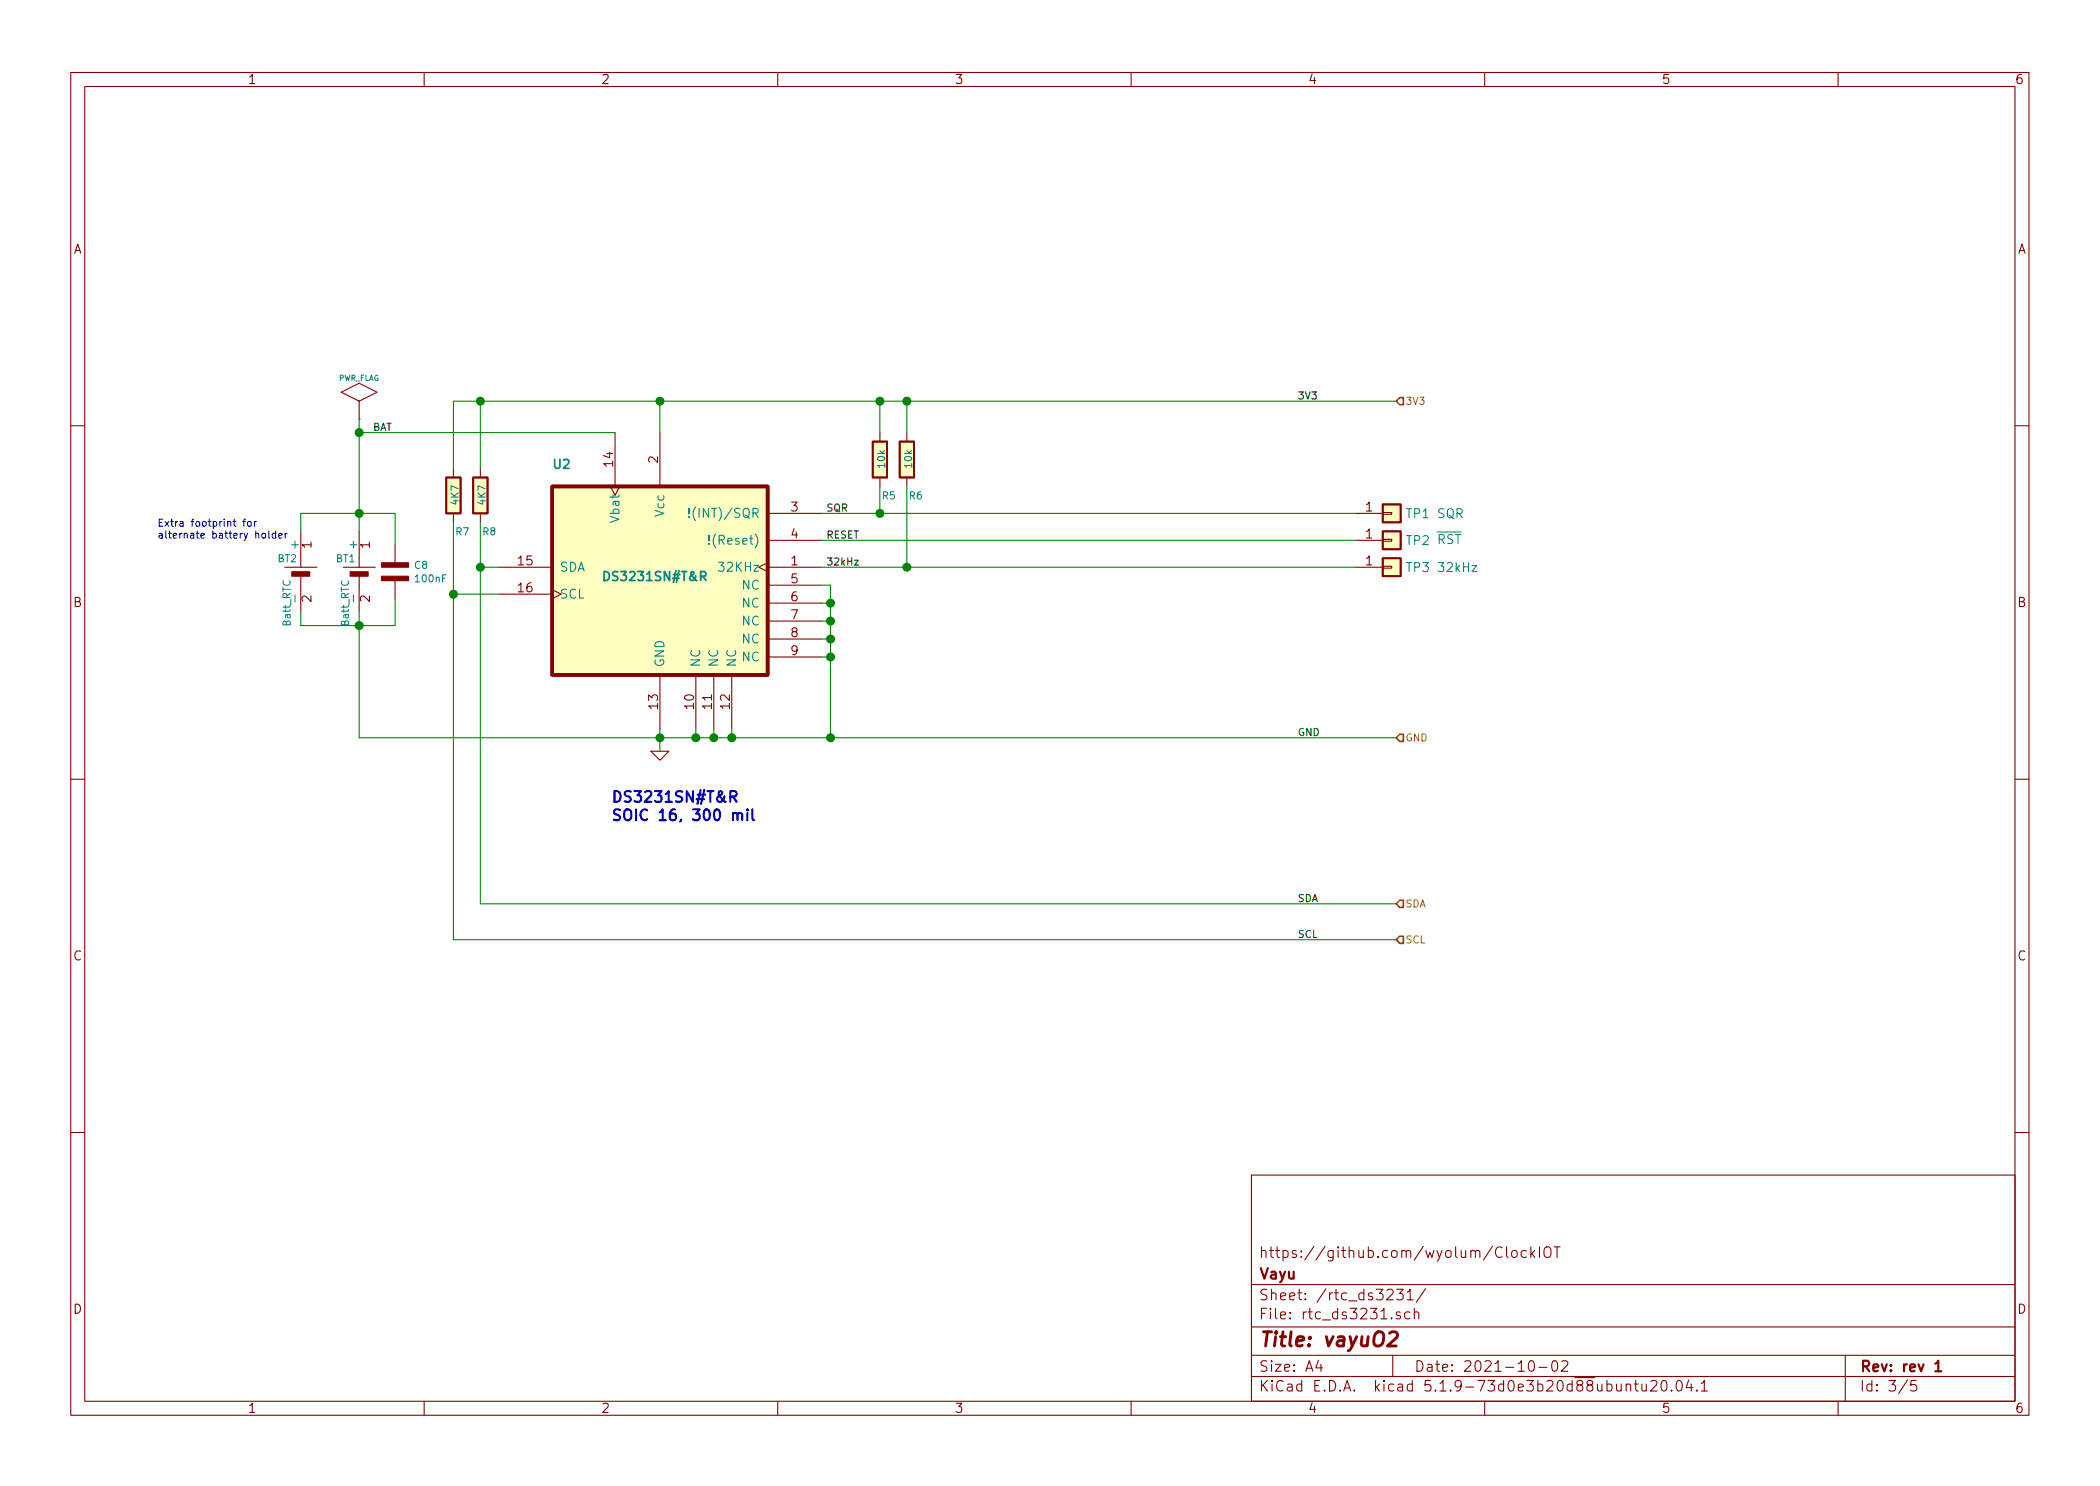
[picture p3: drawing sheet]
EESchema Schematic File Version 4
EELAYER 30 0
EELAYER END
$Descr A4 11693 8268
encoding utf-8
Sheet 3 5
Title "vayuO2"
Date "2021-10-02"
Rev "rev 1"
Comp "Vayu"
Comment1 "https://github.com/wyolum/ClockIOT"
Comment2 ""
Comment3 ""
Comment4 ""
$EndDescr
$Comp
L AA_vayuO2_symbols:R R7
U 1 1
P 2525 2750
F 0 "R7" H 2575 2550 40  0000 C CNN
F 1 "4K7" V 2532 2751 40  0000 C CNN
F 2 "AA_vayu:R_0603_1608Metric" V 2455 2750 30  0001 C CNN
F 3 "~" H 2525 2750 30  0000 C CNN
	1    2525 2750
	1    0    0    -1  
$EndComp
$Comp
L AA_vayuO2_symbols:GND #PWR01
U 1 1
P 3675 4175
F 0 "#PWR01" H 3675 4175 30  0001 C CNN
F 1 "GND" H 3675 4105 30  0001 C CNN
F 2 "" H 3675 4175 60  0000 C CNN
F 3 "" H 3675 4175 60  0000 C CNN
	1    3675 4175
	1    0    0    -1  
$EndComp
$Comp
L AA_vayuO2_symbols:R R5
U 1 1
P 4900 2550
F 0 "R5" H 4950 2350 40  0000 C CNN
F 1 "10k" V 4907 2551 40  0000 C CNN
F 2 "AA_vayu:R_0603_1608Metric" V 4830 2550 30  0001 C CNN
F 3 "~" H 4900 2550 30  0000 C CNN
	1    4900 2550
	1    0    0    -1  
$EndComp
$Comp
L AA_vayuO2_symbols:R R6
U 1 1
P 5050 2550
F 0 "R6" H 5100 2350 40  0000 C CNN
F 1 "10k" V 5057 2551 40  0000 C CNN
F 2 "AA_vayu:R_0603_1608Metric" V 4980 2550 30  0001 C CNN
F 3 "~" H 5050 2550 30  0000 C CNN
	1    5050 2550
	1    0    0    -1  
$EndComp
Text Label 4600 3000 0    40   ~ 0
RESET
$Comp
L AA_vayuO2_symbols:PWR_FLAG #FLG01
U 1 1
P 2000 2325
F 0 "#FLG01" H 2000 2595 30  0001 C CNN
F 1 "PWR_FLAG" H 2000 2555 30  0000 C CNN
F 2 "" H 2000 2325 60  0000 C CNN
F 3 "" H 2000 2325 60  0000 C CNN
	1    2000 2325
	1    0    0    -1  
$EndComp
$Comp
L AA_vayuO2_symbols:DS3231N U2
U 1 1
P 3675 3200
F 0 "U2" H 3075 3825 50  0000 L CNB
F 1 "DS3231SN#T&R" H 3350 3200 50  0000 L CNB
F 2 "AA_vayu:DS3231" H 3675 3200 60  0001 C CNN
F 3 "~" H 3675 3200 60  0000 C CNN
	1    3675 3200
	1    0    0    -1  
$EndComp
$Comp
L AA_vayuO2_symbols:R R8
U 1 1
P 2675 2750
F 0 "R8" H 2725 2550 40  0000 C CNN
F 1 "4K7" V 2682 2751 40  0000 C CNN
F 2 "AA_vayu:R_0603_1608Metric" V 2605 2750 30  0001 C CNN
F 3 "~" H 2675 2750 30  0000 C CNN
	1    2675 2750
	1    0    0    -1  
$EndComp
$Comp
L AA_vayuO2_symbols:Batt_RTC BT1
U 1 1
P 2000 3200
F 0 "BT1" V 1900 3125 40  0000 C CNN
F 1 "Batt_RTC" H 2150 3125 40  0000 C CNN
F 2 "AA_vayu:cr2032_02" H 2000 3200 60  0001 C CNN
F 3 "" H 2000 3200 60  0000 C CNN
F 4 "BU2032SM-HD-GCT-ND " H 2100 3500 60  0001 C CNN "Digikey"
	1    2000 3200
	0    1    1    0   
$EndComp
Text Label 2075 2400 0    40   ~ 0
BAT
Text Label 7225 2225 0    40   ~ 0
3V3
Text Label 7225 4100 0    40   ~ 0
GND
Wire Wire Line
	4575 3250 4625 3250
Wire Wire Line
	3675 2225 3675 2400
Connection ~ 4900 2225
Wire Wire Line
	4900 2225 4900 2400
Wire Wire Line
	2525 2225 2675 2225
Wire Wire Line
	5050 2225 5050 2400
Wire Wire Line
	2000 2325 2000 2400
Wire Wire Line
	4575 3000 7550 3000
Wire Wire Line
	4625 3250 4625 3350
Wire Wire Line
	4625 3650 4575 3650
Connection ~ 4625 3650
Wire Wire Line
	4625 3550 4575 3550
Connection ~ 4625 3550
Wire Wire Line
	4625 3450 4575 3450
Connection ~ 4625 3450
Wire Wire Line
	4625 3350 4575 3350
Connection ~ 4625 3350
Wire Wire Line
	2000 2400 3425 2400
Wire Wire Line
	2000 3400 2000 3475
Wire Wire Line
	2200 2850 2200 3025
Wire Wire Line
	2000 2850 2200 2850
Connection ~ 2000 2850
Wire Wire Line
	2200 3325 2200 3475
Wire Wire Line
	2200 3475 2000 3475
Connection ~ 2000 3475
Connection ~ 2000 2400
Wire Wire Line
	2000 4100 3675 4100
Wire Wire Line
	3675 4050 3675 4100
Wire Wire Line
	3875 4100 3875 4050
Connection ~ 3675 4100
Wire Wire Line
	4075 4100 4075 4050
Wire Wire Line
	3975 4100 3975 4050
Connection ~ 3875 4100
Connection ~ 3975 4100
Connection ~ 4075 4100
Wire Wire Line
	2525 2225 2525 2600
Wire Wire Line
	2675 2225 2675 2600
Wire Wire Line
	2675 2900 2675 3150
Wire Wire Line
	2675 3150 2775 3150
Wire Wire Line
	2525 2900 2525 3300
Wire Wire Line
	2525 3300 2775 3300
Connection ~ 2675 3150
Connection ~ 2525 3300
Wire Wire Line
	4575 2850 4900 2850
Wire Wire Line
	4900 2850 4900 2700
Wire Wire Line
	5050 2700 5050 3150
Wire Wire Line
	5050 3150 4575 3150
Connection ~ 2675 2225
Connection ~ 3675 2225
Connection ~ 5050 2225
Connection ~ 4625 4100
Text HLabel 7775 2225 2    40   Input ~ 0
3V3
Text HLabel 7775 4100 2    40   Input ~ 0
GND
Text HLabel 7775 5025 2    40   Input ~ 0
SDA
Text HLabel 7775 5225 2    40   Input ~ 0
SCL
$Comp
L AA_vayuO2_symbols:C_NP C8
U 1 1
P 2200 3175
F 0 "C8" H 2303 3213 40  0000 L CNN
F 1 "100nF" H 2303 3138 40  0000 L CNN
F 2 "AA_vayu:C_0603_1608Metric" H 2200 3175 60  0001 C CNN
F 3 "" H 2200 3175 60  0000 C CNN
	1    2200 3175
	1    0    0    -1  
$EndComp
Wire Wire Line
	4900 2225 5050 2225
Wire Wire Line
	4625 3650 4625 4100
Wire Wire Line
	4625 3550 4625 3650
Wire Wire Line
	4625 3450 4625 3550
Wire Wire Line
	4625 3350 4625 3450
Wire Wire Line
	2000 2850 2000 2950
Wire Wire Line
	2000 3475 2000 4100
Wire Wire Line
	2000 2400 2000 2850
Wire Wire Line
	3675 4100 3875 4100
Wire Wire Line
	3675 4100 3675 4175
Wire Wire Line
	3875 4100 3975 4100
Wire Wire Line
	3975 4100 4075 4100
Wire Wire Line
	4075 4100 4625 4100
Wire Wire Line
	2675 3150 2675 5025
Wire Wire Line
	2525 3300 2525 5225
Wire Wire Line
	2675 2225 3675 2225
Wire Wire Line
	3675 2225 4900 2225
Wire Wire Line
	5050 2225 7775 2225
Wire Wire Line
	4625 4100 7775 4100
$Comp
L AA_vayuO2_symbols:Conn_01x01 TP2
U 1 1
P 7750 3000
F 0 "TP2" H 7825 3000 50  0000 L CNN
F 1 "~RST" H 8000 3000 50  0000 L CNN
F 2 "AA_vayu:BreakOutPad" H 7750 3000 50  0001 C CNN
F 3 "~" H 7750 3000 50  0001 C CNN
	1    7750 3000
	1    0    0    -1  
$EndComp
Text Label 4600 2850 0    40   ~ 0
SQR
Text Label 4600 3150 0    40   ~ 0
32kHz
Wire Wire Line
	7775 5025 2675 5025
Wire Wire Line
	2525 5225 7775 5225
Text Label 7225 5025 0    40   ~ 0
SDA
Text Label 7225 5225 0    40   ~ 0
SCL
$Comp
L AA_vayuO2_symbols:Conn_01x01 TP1
U 1 1
P 7750 2850
F 0 "TP1" H 7825 2850 50  0000 L CNN
F 1 "SQR" H 8000 2850 50  0000 L CNN
F 2 "AA_vayu:BreakOutPad" H 7750 2850 50  0001 C CNN
F 3 "~" H 7750 2850 50  0001 C CNN
	1    7750 2850
	1    0    0    -1  
$EndComp
$Comp
L AA_vayuO2_symbols:Conn_01x01 TP3
U 1 1
P 7750 3150
F 0 "TP3" H 7825 3150 50  0000 L CNN
F 1 "32kHz" H 8000 3150 50  0000 L CNN
F 2 "AA_vayu:BreakOutPad" H 7750 3150 50  0001 C CNN
F 3 "~" H 7750 3150 50  0001 C CNN
	1    7750 3150
	1    0    0    -1  
$EndComp
Wire Wire Line
	7550 2850 4900 2850
Connection ~ 4900 2850
Wire Wire Line
	5050 3150 7550 3150
Connection ~ 5050 3150
Text Notes 3400 4575 0    60   ~ 12
DS3231SN#T&R\nSOIC 16, 300 mil
$Comp
L AA_vayuO2_symbols:Batt_RTC BT2
U 1 1
P 1675 3200
F 0 "BT2" V 1575 3125 40  0000 C CNN
F 1 "Batt_RTC" H 1825 3125 40  0000 C CNN
F 2 "AA_vayu:cr2032_03" H 1675 3200 60  0001 C CNN
F 3 "" H 1675 3200 60  0000 C CNN
F 4 "BU2032SM-HD-GCT-ND " H 1775 3500 60  0001 C CNN "Digikey"
	1    1675 3200
	0    1    1    0   
$EndComp
Wire Wire Line
	1675 2950 1675 2850
Wire Wire Line
	1675 2850 2000 2850
Wire Wire Line
	1675 3400 1675 3475
Wire Wire Line
	1675 3475 2000 3475
Text Notes 875  3000 0    40   ~ 0
Extra footprint for\nalternate battery holder
$EndSCHEMATC
